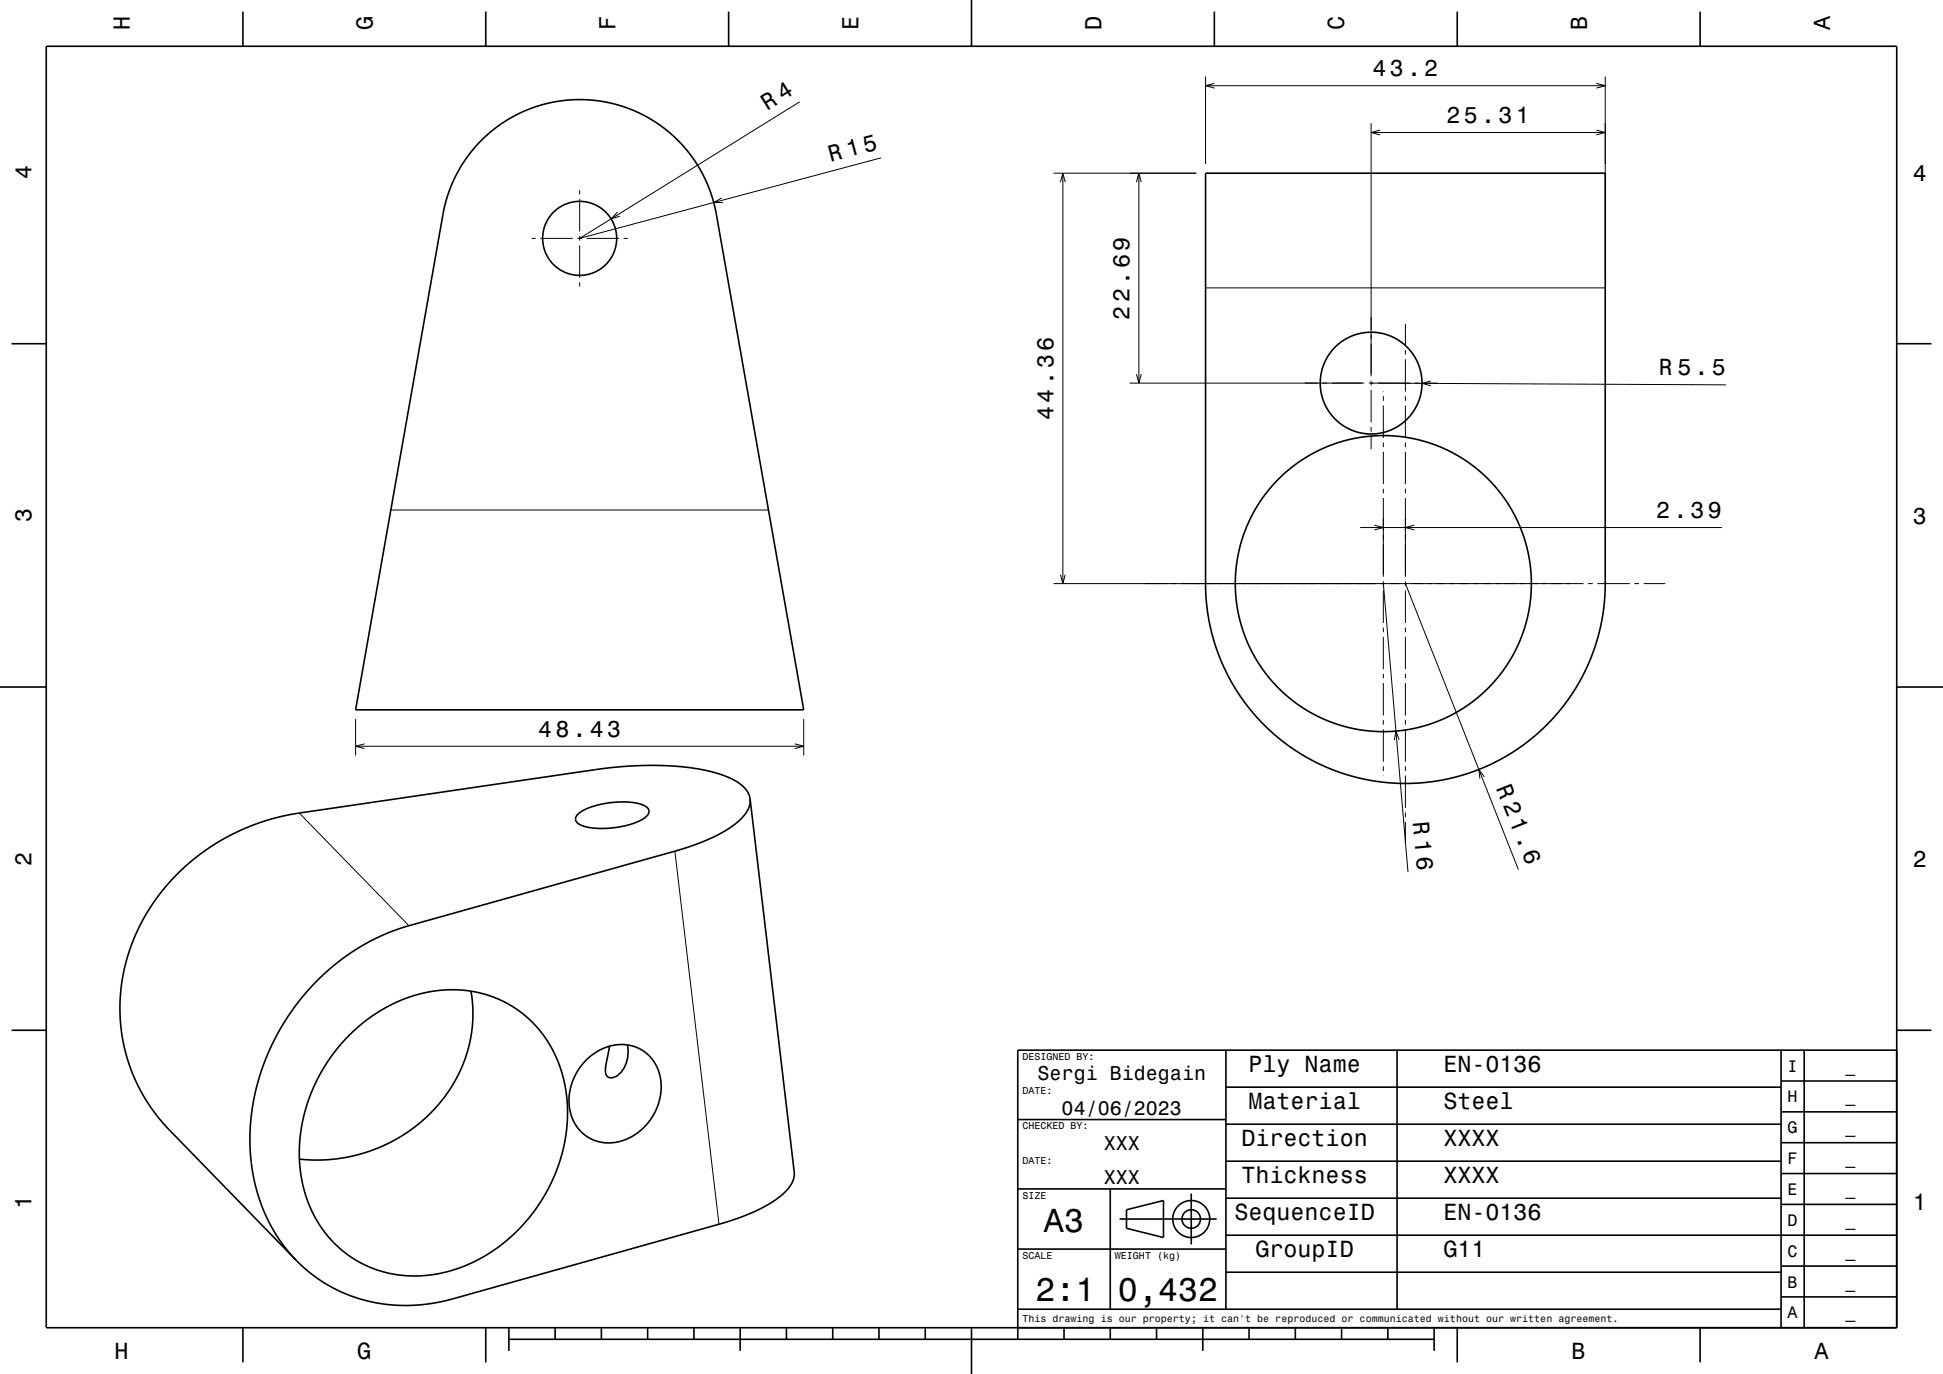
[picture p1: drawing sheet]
<svg xmlns="http://www.w3.org/2000/svg" width="420mm" height="297mm" viewBox="0 0 420 297" stroke-linecap="round" stroke-linejoin="round" font-family="sans-serif">
<g fill="none" stroke="#000" stroke-width=".22">
<path d="M260.6 16.5v18.9M260.6 18.5h86.4M262.5 18l-1.9 .5 1.9 .5M345.1 18l1.9 .5-1.9 .5M347 16.5v43.7M172.9 22l-47.6 29.5 65.2-17.4M227.7 37.4h30.9M229.2 39.4l.5-2 .6 2M229.7 37.4v88.7M245.7 39.4l.5-2 .5 2M246.2 37.4v45.4M296.4 26.6v54.7"/>
<path d="M296.4 28.6h50.6M298.3 28.1l-1.9 .5 1.9 .6M345.1 28.1l1.9 .5-1.9 .6M114.9 51.5h.9M116.8 51.5h7M124.8 51.5h1M125.3 41.1v.9M125.3 43v7M125.3 51v1M125.3 53v7M126.8 51.5h7M133.5 45.9l-1.4 1.4 1.9-.6"/>
<path d="M134.8 51.5h.9M156 42.8l-1.7 1h2M125.3 61v.9M260.6 62.2h86.4M303.8 70v4.7M303.8 75.6v1.1M303.8 77.6v7.1M244.2 82.8h50.7M245.7 80.9l.5 1.9 .5-1.9M295.9 82.8h1M296.4 82.3v1M296.4 84.3v7"/>
<path d="M296.4 92.3v1M296.4 94.3v2.8M296.4 82.8l76.7 .4M297.9 82.8h7M299 84.6v.1M299 85.7v1M299 87.7v7M299 95.7v1M299 97.7v7M303.8 85.7v1M303.8 87.7v7M303.8 95.7v1"/>
<path d="M303.8 97.7v7M305.9 82.8h1M307.9 82.8h2.8M309.3 82.4l-1.9 .5 1.9 .5M84.5 110.2h81.6M294 114h78.2M297.1 113.5l1.9 .5-1.9 .6M299 105.6v1.1M299 107.7v17M303.8 105.6v1.1M303.8 107.7v17M305.7 113.5l-1.9 .5 1.9 .6"/>
<path d="M227.7 126.1h114.6M229.2 124.2l.5 1.9 .6-1.9M299 125.7v1M299 127.7v7M299 135.7v1M299 137.7v7M299 126.1l5.4 62.4M303.8 125.7v1M303.8 127.7v7M303.8 135.7v1M303.8 137.7v7M303.8 126.1l24.4 61.9"/>
<path d="M343.3 126.1h1M345.3 126.1h7M353.3 126.1h1M355.3 126.1h4.7M76.9 155.4v7.9M173.7 155.4v7.9M299 145.7v.9M299 147.7v7M299 155.7v1M299 157.7v7M302.4 159.9l-.6-1.9-.4 2M303.8 145.7v.9"/>
<path d="M303.8 147.7v7M303.8 155.7v1M303.8 157.7v7M64.7 175.7l23.7 24.4M76.9 161.3h96.8M78.8 160.8l-1.9 .5 1.9 .5M171.8 160.8l1.9 .5-1.9 .5M299 165.7v1M299 167.7v.1M303.8 165.7v1M303.8 167.7v6.9M303.8 175.7v.9"/>
<path d="M303.8 177.7v4.6M320.9 167.9l-1.2-1.6 .2 2M145.9 184l9.5 80.6"/>
</g>
<g fill="none" stroke="#000" stroke-width=".35">
<path d="M10 10h400v277h-400zM52.5 2.5v7.5M105 2.5v7.5M157.5 2.5v7.5M210 0v10M262.5 2.5v7.5M315 2.5v7.5M367.5 2.5v7.5M104.2 30.2l2.9-2.5 2.9-2 3.1-1.6 3.2-1.2 3.4-.9 3.2-.4 3.5-.1 3.5 .4 3.2 .7 3.3 1.1 3 1.3 3 1.8 2.5 2 2.5 2.5 2.2 2.7 1.9 2.9 2 4.4 1.3 4.5 18.9 107.6h-96.8l19.2-108.6 1.1-3.8 1.9-4.1 2.5-3.7zM260.6 37.4h86.4v89.2l-.3 4.3-.5 3.4-1.2 4.9-1.7 4.4-2.1 4.2-2.9 4.4-3.3 3.8-3.6 3.4-4.1 3-4.5 2.6-4.2 1.7-3.5 1.2-4.4 .9-4 .5h-4.5l-4.2-.3-4-.8-4.1-1.1-3.9-1.6-3.8-1.9-3.4-2.2-3.5-2.8-3-2.9-2.8-3.3-2.3-3.3-2.2-3.9-1.7-4.1-1.4-4.3-.9-4.4-.4-4.5zM2.5 74.3h7.5M410 74.3h7.5"/>
<path d="M0 148.5h10M410 148.5h10M124.9 176l1.1-.8 1.4-.6 3.5-.9 3.9-.4 2 .2 1.5 .3a2.1 2.1 0 0 1 2 1.7 4.3 4.3 0 0 1-3.1 2.4l-2.4 .7-2.9 .4-2.9 .1-2.4-.4a2.31 2.31 0 0 1-2.2-1.7zM162.1 172.7v1.1l-.4 1.1-.9 1.4-1 1.1-3.1 2.2-4.5 2.2-6.1 2.1-60.6 17.1-4.6 2-4.1 2.4-4.2 2.9-4 3.7-3.1 3.3-2.7 3.6-2.1 3.3-2.2 4.2-1.7 4.2-1.2 4-1 4.3-.4 3.8-.2 4.6 .3 4 .8 4.3 .9 3.6 1.5 3.7 1.8 3.3 2.2 3.3 2.5 2.9M162.1 172.7l9.6 80.7-.1 1-.2 .9-.6 1.1-.9 1.1-2 1.7-2.7 1.7-3.4 1.6-4 1.4-60.2 16.9-4.5 1-4 .4-4.2-.1-3.7-.5-4-1-3.6-1.4-3.2-1.7-3.5-2.5-2.9-2.6M162.1 172.7l-.3-1.2-.5-.8-.8-.9-1.3-.9-3.1-1.4-4-1.1-4.9-.7-5.6-.3-5.9 .2-5.9 .6-65.1 9.5-4.9 1-5.9 2-5.7 2.7-2.7 1.7-2.6 1.8-4.7 4.1-3.7 4.2-2.9 4.5-2.5 4.9-1.8 5.1-1.1 5.3-.3 5.6 .5 5.2 1.2 5.4 1.3 3.5 1.6 3.3 2.2 3.5 2.3 3 29 29.9M101.8 214.2l.4 3.2-.1 4-.5 3.5-.9 3.6-1.5 3.5-1.8 3.2-2.1 2.9-2.6 2.9-2.8 2.4-3.1 2.2-3.7 2-3.5 1.3-4.1 1.1-3.5 .6-3.8 .2-3.5-.3M2.5 222.7h7.5M75.4 223.8l2.6-2.3 2.7-2.1 2.7-1.6 3-1.5 2.9-1 3.1-.8 3.1-.5 2.9-.1 2.9 .3 2.8 .5 3.1 1 2.5 1.2 2.5 1.6 2.2 1.8 1.9 2 1.8 2.4 1.5 2.5 1.2 2.6 .9 3 .7 3.2 .2 2.8v3.3l-.3 3.6-.7 3.1-1 3.3-1.2 3-1.6 3.1-1.9 3-2.1 2.7-2.4 2.5-2.6 2.3-2.6 1.9-2.2 1.4-2.6 1.2-2.6 1.1-2.5 .7-2.7 .5-2.4 .3h-2.7l-2.6-.3-2.4-.4-2.5-.8-2.3-1-2.1-1.1-2.1-1.5-1.9-1.7-1.8-1.9-1.4-1.9-1.3-2-1.1-2.4-.9-2.4-.7-2.6-.4-2.5-.3-2.8v-3.1l.3-2.6 .6-3.2 .7-2.8 1-2.6 1.3-2.9 1.5-2.6 1.6-2.5 1.9-2.4zM126.6 229.3l2.1-1.7a8.9 8.9 0 0 1 12.7 1.9 11.7 11.7 0 0 1-3.2 15.1l-1.8 1.2-1.8 .7a8.7 8.7 0 0 1-11.6-9.3l.3-2.1 .8-2.1 1.1-2zM135.7 225.9a6.5 6.5 0 0 1-2.7 6.9 1.33 1.33 0 0 1-2.1-1 22.1 22.1 0 0 1 .9-5.7M265 235h120"/>
<path d="M265 227v56M302 227v56M385 233.7h25M385 227v60M390 227v60M410 222.7h7.5M410 227h-190v62.5M220 257h45M220 242h45M240 257v26M257.5 258v11M265 259h120"/>
<path d="M265 251h120M265 243h120M385 253.7h25M385 247h25M385 240.3h25M220 270h45M242 263.5h21M243.5 261.5l8-2v8l-8-2zM265 275h120M265 267h145M385 273.7h25M385 260.3h25"/>
<path d="M52.5 287v7.5M105 287v7.5M110 289.5h200M110 287v5M120 287v2.5M130 287v2.5M140 287v2.5M150 287v2.5M160 287v5M170 287v2.5M180 287v2.5M190 287v2.5"/>
<path d="M200 287v2.5M210 287v10M220 283h165M230 287v2.5M240 287v2.5M250 287v2.5M260 287v5M270 287v2.5M280 287v2.5M290 287v2.5M300 287v2.5M310 287v5"/>
<path d="M315 287v7.5M367.5 287v7.5M385 280.3h25"/>
<circle cx="125.3" cy="51.5" r="8"/>
<circle cx="296.4" cy="82.8" r="11"/>
<circle cx="299" cy="126.2" r="32"/>
<circle cx="257.5" cy="263.5" r="2"/>
<circle cx="257.5" cy="263.5" r="4"/>
</g>
<g font-size="7.2">
<text x="225.7" y="266.3">A3</text>
<text x="223.8" y="281.3">2:1</text>
<text x="241.7" y="281.3">0,432</text>
</g>
<g font-size="5.1">
<text x="165.8" y="24" transform="rotate(-32 165.8 24)">R 4</text>
<text x="179.5" y="35" transform="rotate(-15 179.5 35)">R 15</text>
<text x="305.4" y="177.6" transform="rotate(85 305.4 177.6)">R 16</text>
</g>
<g font-size="5">
<text x="28.1" y="6.5" transform="rotate(-90 28.1 6.5)">H</text>
<text x="80.6" y="6.5" transform="rotate(-90 80.6 6.5)">G</text>
<text x="133.1" y="6.5" transform="rotate(-90 133.1 6.5)">F</text>
<text x="185.6" y="6.5" transform="rotate(-90 185.6 6.5)">E</text>
<text x="238.1" y="6.5" transform="rotate(-90 238.1 6.5)">D</text>
<text x="290.6" y="6.5" transform="rotate(-90 290.6 6.5)">C</text>
<text x="343.1" y="6.5" transform="rotate(-90 343.1 6.5)">B</text>
<text x="395.6" y="6.5" transform="rotate(-90 395.6 6.5)">A</text>
<text x="296.7" y="16.5">43.2</text>
<text x="312.7" y="26.6">25.31</text>
<text x="6.8" y="38.7" transform="rotate(-90 6.8 38.7)">4</text>
<text x="413.5" y="39">4</text>
<text x="244.2" y="69.1" transform="rotate(-90 244.2 69.1)">22.69</text>
<text x="358.5" y="81.1">R 5.5</text>
<text x="227.7" y="90.8" transform="rotate(-90 227.7 90.8)">44.36</text>
<text x="6.8" y="112.9" transform="rotate(-90 6.8 112.9)">3</text>
<text x="358" y="112">2.39</text>
<text x="413.5" y="113.2">3</text>
<text x="116.3" y="159.3">48.43</text>
<text x="323.4" y="170.2" transform="rotate(68 323.4 170.2)">R 21.6</text>
<text x="6.8" y="187.1" transform="rotate(-90 6.8 187.1)">2</text>
<text x="413.5" y="187.4">2</text>
<text x="269.9" y="231.8">Ply Name</text>
<text x="312" y="231.8">EN-0136</text>
<text x="269.9" y="239.8">Material</text>
<text x="312" y="239.8">Steel</text>
<text x="268.3" y="247.8">Direction</text>
<text x="312" y="247.8">XXXX</text>
<text x="268.3" y="255.8">Thickness</text>
<text x="312" y="255.8">XXXX</text>
<text x="6.8" y="261.3" transform="rotate(-90 6.8 261.3)">1</text>
<text x="266.8" y="263.8">SequenceID</text>
<text x="312" y="263.8">EN-0136</text>
<text x="413.5" y="261.6">1</text>
<text x="271.4" y="271.8">GroupID</text>
<text x="312" y="271.8">G11</text>
<text x="24.7" y="293.8">H</text>
<text x="77.2" y="293.8">G</text>
<text x="339.7" y="293.8">B</text>
<text x="392.2" y="293.8">A</text>
</g>
<g font-size="4.3">
<text x="224.3" y="233.5">Sergi Bidegain</text>
<text x="229.5" y="241">04/06/2023</text>
<text x="238.6" y="248.5">XXX</text>
<text x="238.6" y="256">XXX</text>
</g>
<g font-size="3.6">
<text x="386.4" y="231.6">I</text>
<text x="398.9" y="231.6">_</text>
<text x="386.4" y="238.3">H</text>
<text x="398.9" y="238.3">_</text>
<text x="386.4" y="245">G</text>
<text x="398.9" y="245">_</text>
<text x="386.4" y="251.6">F</text>
<text x="398.9" y="251.6">_</text>
<text x="386.4" y="258.3">E</text>
<text x="398.9" y="258.3">_</text>
<text x="386.4" y="265">D</text>
<text x="398.9" y="265">_</text>
<text x="386.4" y="271.6">C</text>
<text x="398.9" y="271.6">_</text>
<text x="386.4" y="278.3">B</text>
<text x="398.9" y="278.3">_</text>
<text x="386.4" y="285">A</text>
<text x="398.9" y="285">_</text>
</g>
<g font-size="2.2">
<text x="221" y="229.1">DESIGNED BY:</text>
<text x="221" y="236.6">DATE:</text>
<text x="221" y="244.1">CHECKED BY:</text>
<text x="221" y="251.6">DATE:</text>
<text x="221" y="259.1">SIZE</text>
<text x="221" y="272.1">SCALE</text>
<text x="241" y="272.1">WEIGHT (kg)</text>
<text x="221" y="285.8">This drawing is our property; it can't be reproduced or communicated without our written agreement.</text>
</g>
</svg>
